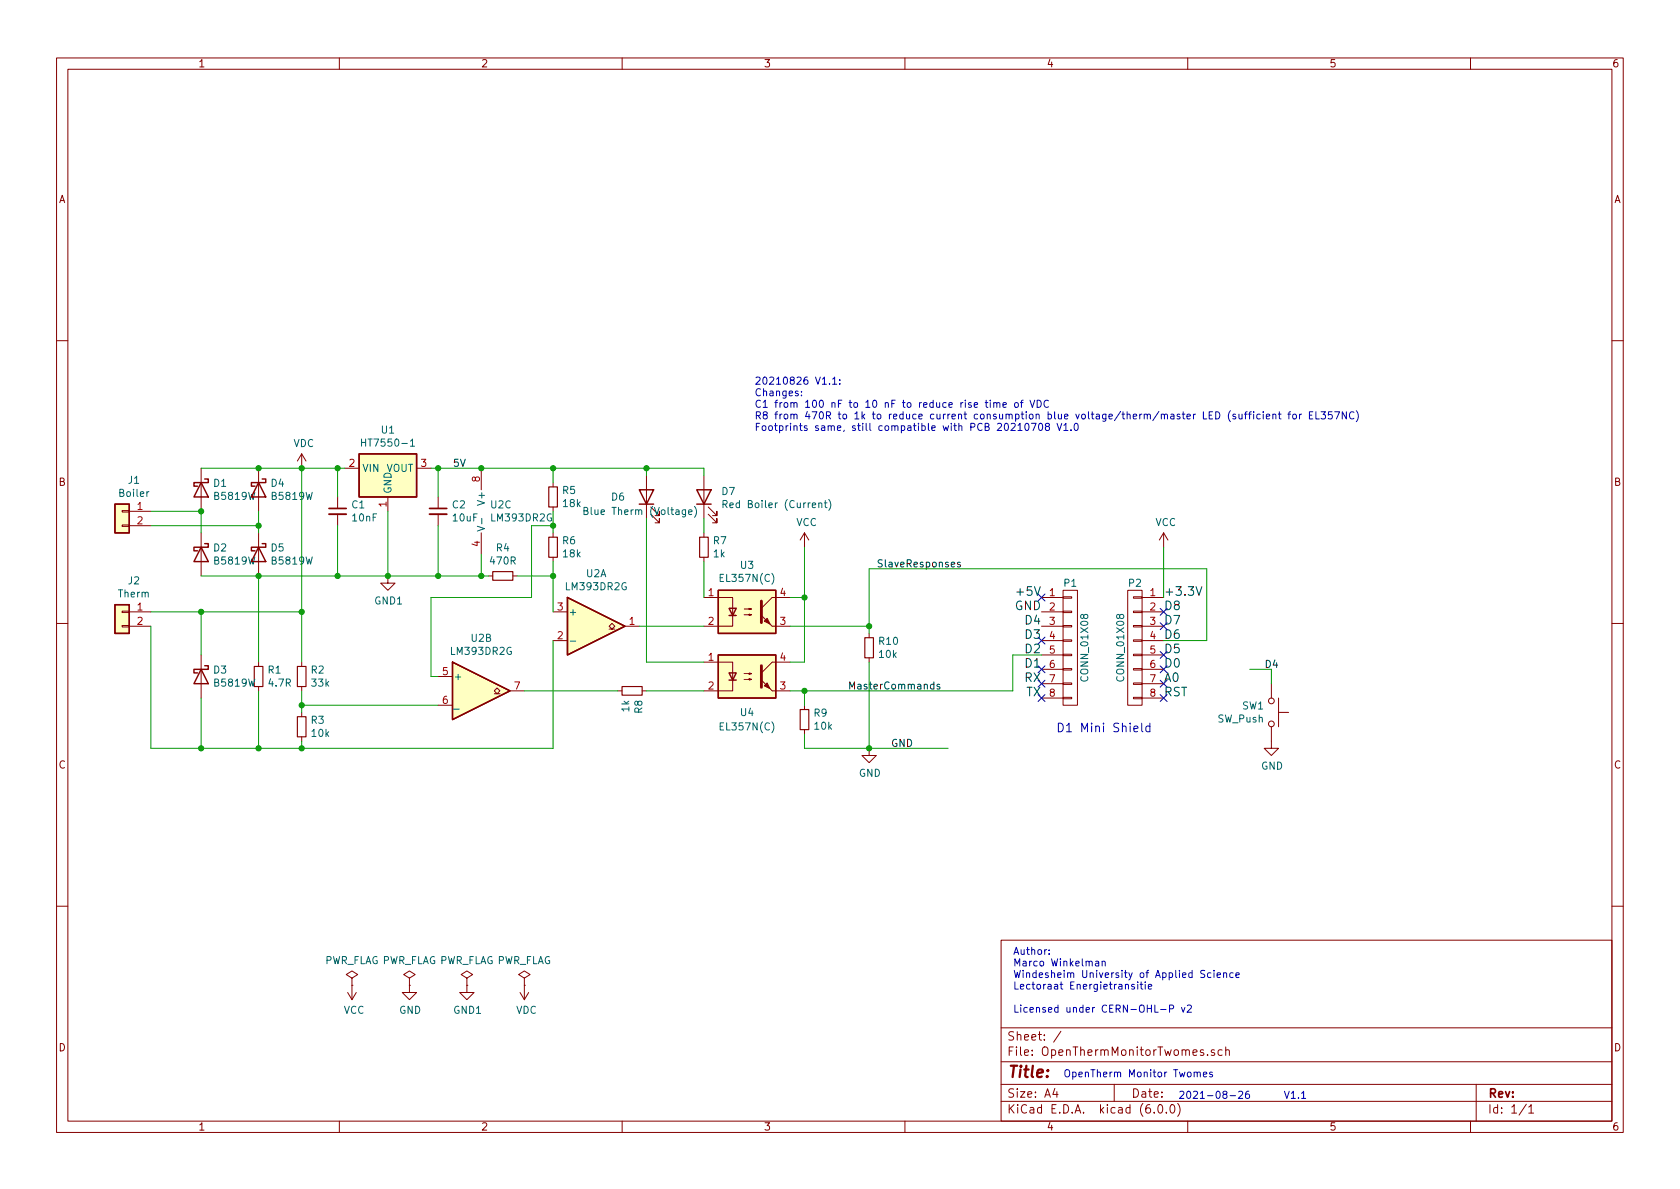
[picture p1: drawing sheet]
EESchema Schematic File Version 4
EELAYER 30 0
EELAYER END
$Descr A4 11693 8268
encoding utf-8
Sheet 1 1
Title ""
Date ""
Rev ""
Comp ""
Comment1 ""
Comment2 ""
Comment3 ""
Comment4 ""
$EndDescr
$Comp
L OpenThermMonitorTwomes-rescue:CONN_01X08 P1
U 1 1
P 7450 4500
F 0 "P1" H 7450 4950 50  0000 C CNN
F 1 "CONN_01X08" V 7550 4500 50  0000 C CNN
F 2 "D1_mini:D1_mini_Pin_Header" H 7450 4500 50  0001 C CNN
F 3 "" H 7450 4500 50  0000 C CNN
	1    7450 4500
	1    0    0    -1  
$EndComp
$Comp
L OpenThermMonitorTwomes-rescue:CONN_01X08 P2
U 1 1
P 7900 4500
F 0 "P2" H 7900 4950 50  0000 C CNN
F 1 "CONN_01X08" V 8000 4500 50  0000 C CNN
F 2 "D1_mini:D1_mini_Pin_Header" H 7900 4500 50  0001 C CNN
F 3 "" H 7900 4500 50  0000 C CNN
	1    7900 4500
	-1   0    0    -1  
$EndComp
Text Label 7250 4150 2    60   ~ 0
+5V
Text Label 7250 4250 2    60   ~ 0
GND
Text Label 7250 4350 2    60   ~ 0
D4
Text Label 7250 4450 2    60   ~ 0
D3
Text Label 7250 4550 2    60   ~ 0
D2
Text Label 7250 4650 2    60   ~ 0
D1
Text Label 7250 4750 2    60   ~ 0
RX
Text Label 7250 4850 2    60   ~ 0
TX
Text Label 8100 4150 0    60   ~ 0
+3.3V
Text Label 8100 4250 0    60   ~ 0
D8
Text Label 8100 4350 0    60   ~ 0
D7
Text Label 8100 4450 0    60   ~ 0
D6
Text Label 8100 4550 0    60   ~ 0
D5
Text Label 8100 4650 0    60   ~ 0
D0
Text Label 8100 4750 0    60   ~ 0
A0
Text Label 8100 4850 0    60   ~ 0
RST
Text Notes 7350 5100 0    60   ~ 0
D1 Mini Shield
$Comp
L Comparator:LM393 U2
U 1 1
P 4150 4350
F 0 "U2" H 4150 4717 50  0000 C CNN
F 1 "LM393DR2G" H 4150 4626 50  0000 C CNN
F 2 "Package_SO:SOIC-8_3.9x4.9mm_P1.27mm" H 4150 4350 50  0001 C CNN
F 3 "http://www.ti.com/lit/ds/symlink/lm393.pdf" H 4150 4350 50  0001 C CNN
F 4 "C7955" H 4150 4350 50  0001 C CNN "LCSC"
	1    4150 4350
	1    0    0    -1  
$EndComp
$Comp
L Comparator:LM393 U2
U 3 1
P 3450 3550
F 0 "U2" H 3408 3596 50  0000 L CNN
F 1 "LM393DR2G" H 3408 3505 50  0000 L CNN
F 2 "Package_SO:SOIC-8_3.9x4.9mm_P1.27mm" H 3450 3550 50  0001 C CNN
F 3 "http://www.ti.com/lit/ds/symlink/lm393.pdf" H 3450 3550 50  0001 C CNN
F 4 "C7955" H 3450 3550 50  0001 C CNN "LCSC"
	3    3450 3550
	1    0    0    -1  
$EndComp
$Comp
L Diode:1N5819 D1
U 1 1
P 1400 3400
F 0 "D1" V 1354 3480 50  0000 L CNN
F 1 "B5819W" V 1445 3480 50  0000 L CNN
F 2 "Diode_SMD:D_SOD-123" H 1400 3225 50  0001 C CNN
F 3 "https://datasheet.lcsc.com/lcsc/1809140216_Changjiang-Electronics-Tech-CJ-B5819W_C8598.pdf" H 1400 3400 50  0001 C CNN
F 4 "C8598" V 1400 3400 50  0001 C CNN "LCSC"
	1    1400 3400
	0    1    1    0   
$EndComp
Wire Wire Line
	1800 3550 1800 3650
Wire Wire Line
	1050 3550 1400 3550
Wire Wire Line
	2100 3250 2100 4250
$Comp
L jlcpcb-basic-resistor-0603:4.7R R1
U 1 1
P 1800 4700
F 0 "R1" H 1859 4746 50  0000 L CNN
F 1 "4.7R" H 1859 4655 50  0000 L CNN
F 2 "Resistor_SMD:R_0603_1608Metric" V 1730 4700 50  0001 C CNN
F 3 "https://datasheet.lcsc.com/szlcsc/Uniroyal-Elec-0603WAF470KT5E_C23164.pdf" V 1800 4700 50  0001 C CNN
F 4 "C23164" V 1800 4700 50  0001 C CNN "LCSC"
	1    1800 4700
	1    0    0    -1  
$EndComp
Wire Wire Line
	1050 4250 1400 4250
Connection ~ 1400 4250
Wire Wire Line
	1400 4250 2100 4250
$Comp
L jlcpcb-basic-mlcc-0603:10uF C2
U 1 1
P 3050 3550
F 0 "C2" H 3142 3596 50  0000 L CNN
F 1 "10uF" H 3142 3505 50  0000 L CNN
F 2 "Capacitor_SMD:C_0603_1608Metric" H 3088 3400 50  0001 C CNN
F 3 "https://datasheet.lcsc.com/szlcsc/Samsung-Electro-Mechanics-CL10A106KP8NNNC_C19702.pdf" V 3050 3550 50  0001 C CNN
F 4 "C19702" V 3050 3550 50  0001 C CNN "LCSC"
	1    3050 3550
	1    0    0    -1  
$EndComp
Wire Wire Line
	3050 3250 3050 3450
Wire Wire Line
	2350 3250 2350 3450
$Comp
L jlcpcb-basic-resistor-0603:18k R5
U 1 1
P 3850 3450
F 0 "R5" H 3909 3496 50  0000 L CNN
F 1 "18k" H 3909 3405 50  0000 L CNN
F 2 "Resistor_SMD:R_0603_1608Metric" V 3780 3450 50  0001 C CNN
F 3 "https://datasheet.lcsc.com/szlcsc/Uniroyal-Elec-0603WAF1802T5E_C25810.pdf" V 3850 3450 50  0001 C CNN
F 4 "C25810" V 3850 3450 50  0001 C CNN "LCSC"
	1    3850 3450
	1    0    0    -1  
$EndComp
$Comp
L jlcpcb-basic-resistor-0603:18k R6
U 1 1
P 3850 3800
F 0 "R6" H 3909 3846 50  0000 L CNN
F 1 "18k" H 3909 3755 50  0000 L CNN
F 2 "Resistor_SMD:R_0603_1608Metric" V 3780 3800 50  0001 C CNN
F 3 "https://datasheet.lcsc.com/szlcsc/Uniroyal-Elec-0603WAF1802T5E_C25810.pdf" V 3850 3800 50  0001 C CNN
F 4 "C25810" V 3850 3800 50  0001 C CNN "LCSC"
	1    3850 3800
	1    0    0    -1  
$EndComp
Wire Wire Line
	3850 3900 3850 4000
Connection ~ 2100 3250
Wire Wire Line
	2100 3250 2350 3250
Wire Wire Line
	3850 3250 3850 3350
Connection ~ 3350 3250
Wire Wire Line
	2350 3650 2350 4000
Wire Wire Line
	3050 3650 3050 4000
Wire Wire Line
	3350 3850 3350 4000
Wire Wire Line
	3350 4000 3400 4000
Connection ~ 3350 4000
Wire Wire Line
	3850 4000 3850 4250
Connection ~ 3850 4000
$Comp
L jlcpcb-basic-led:D_LED_0805_Red D7
U 1 1
P 4900 3450
F 0 "D7" V 4939 3332 50  0000 R CNN
F 1 "Red Boiler (Current)" V 4848 3332 50  0000 R CNN
F 2 "LED_SMD:LED_0805_2012Metric" H 4900 3450 50  0001 C CNN
F 3 "https://datasheet.lcsc.com/szlcsc/Foshan-NationStar-Optoelectronics-FC-2012HRK-620D_C84256.pdf" V 4900 3450 50  0001 C CNN
F 4 "C84256" V 4900 3450 50  0001 C CNN "LCSC"
	1    4900 3450
	0    -1   -1   0   
$EndComp
Wire Wire Line
	4900 3250 4900 3300
Wire Wire Line
	3850 3550 3850 3650
Wire Wire Line
	1050 5200 1400 5200
Wire Wire Line
	1400 4250 1400 4550
Wire Wire Line
	1400 4850 1400 5200
Connection ~ 1400 5200
Wire Wire Line
	1400 5200 1800 5200
Wire Wire Line
	1800 4800 1800 5200
Connection ~ 1800 5200
Wire Wire Line
	1800 5200 2100 5200
Wire Wire Line
	1050 4350 1050 5200
Wire Wire Line
	2700 3550 2700 4000
Wire Wire Line
	2350 4000 2700 4000
Wire Wire Line
	2350 3250 2400 3250
Connection ~ 2350 3250
Wire Wire Line
	3000 3250 3050 3250
Connection ~ 3050 3250
Wire Wire Line
	3050 3250 3350 3250
Wire Wire Line
	3050 4000 3350 4000
Connection ~ 3850 3250
Wire Wire Line
	3600 4000 3850 4000
Wire Wire Line
	3850 3650 3700 3650
Connection ~ 3850 3650
Wire Wire Line
	3850 3650 3850 3700
$Comp
L jlcpcb-basic-resistor-0603:33k R2
U 1 1
P 2100 4700
F 0 "R2" H 2159 4746 50  0000 L CNN
F 1 "33k" H 2159 4655 50  0000 L CNN
F 2 "Resistor_SMD:R_0603_1608Metric" V 2030 4700 50  0001 C CNN
F 3 "https://datasheet.lcsc.com/szlcsc/Uniroyal-Elec-0603WAF3302T5E_C4216.pdf" V 2100 4700 50  0001 C CNN
F 4 "C4216" V 2100 4700 50  0001 C CNN "LCSC"
	1    2100 4700
	1    0    0    -1  
$EndComp
Wire Wire Line
	2100 4250 2100 4600
Connection ~ 2100 4250
$Comp
L jlcpcb-basic-resistor-0603:10k R3
U 1 1
P 2100 5050
F 0 "R3" H 2159 5096 50  0000 L CNN
F 1 "10k" H 2159 5005 50  0000 L CNN
F 2 "Resistor_SMD:R_0603_1608Metric" V 2030 5050 50  0001 C CNN
F 3 "https://datasheet.lcsc.com/szlcsc/Uniroyal-Elec-0603WAF1002T5E_C25804.pdf" V 2100 5050 50  0001 C CNN
F 4 "C25804" V 2100 5050 50  0001 C CNN "LCSC"
	1    2100 5050
	1    0    0    -1  
$EndComp
Wire Wire Line
	2100 5150 2100 5200
Wire Wire Line
	2100 4800 2100 4900
Connection ~ 2100 4900
Wire Wire Line
	2100 4900 2100 4950
Wire Wire Line
	2100 5200 3850 5200
Connection ~ 2100 5200
Wire Wire Line
	3850 4450 3850 5200
Wire Wire Line
	3850 3250 4500 3250
Wire Wire Line
	4500 3250 4500 3300
$Comp
L jlcpcb-basic-resistor-0603:10k R9
U 1 1
P 5600 5000
F 0 "R9" H 5659 5046 50  0000 L CNN
F 1 "10k" H 5659 4955 50  0000 L CNN
F 2 "Resistor_SMD:R_0603_1608Metric" V 5530 5000 50  0001 C CNN
F 3 "https://datasheet.lcsc.com/szlcsc/Uniroyal-Elec-0603WAF1002T5E_C25804.pdf" V 5600 5000 50  0001 C CNN
F 4 "C25804" V 5600 5000 50  0001 C CNN "LCSC"
	1    5600 5000
	1    0    0    -1  
$EndComp
$Comp
L jlcpcb-basic-resistor-0603:10k R10
U 1 1
P 6050 4500
F 0 "R10" H 6109 4546 50  0000 L CNN
F 1 "10k" H 6109 4455 50  0000 L CNN
F 2 "Resistor_SMD:R_0603_1608Metric" V 5980 4500 50  0001 C CNN
F 3 "https://datasheet.lcsc.com/szlcsc/Uniroyal-Elec-0603WAF1002T5E_C25804.pdf" V 6050 4500 50  0001 C CNN
F 4 "C25804" V 6050 4500 50  0001 C CNN "LCSC"
	1    6050 4500
	1    0    0    -1  
$EndComp
Wire Wire Line
	6050 4600 6050 5200
Wire Wire Line
	5500 4600 5600 4600
Wire Wire Line
	5600 4600 5600 4150
Wire Wire Line
	5600 4150 5500 4150
Wire Wire Line
	3350 3250 3850 3250
Wire Wire Line
	6050 5200 6600 5200
Wire Wire Line
	8100 4450 8400 4450
Wire Wire Line
	8400 4450 8400 3950
Wire Wire Line
	8100 3800 8100 4150
Connection ~ 5600 4150
Wire Wire Line
	5600 3800 5600 4150
Wire Wire Line
	6050 3950 8400 3950
Wire Wire Line
	7250 4550 7050 4550
Wire Wire Line
	7050 4550 7050 4800
Wire Wire Line
	2100 4900 3050 4900
Wire Wire Line
	3000 4150 3000 4700
Wire Wire Line
	3000 4700 3050 4700
Wire Wire Line
	3000 4150 3700 4150
Text Notes 7400 7500 0    50   ~ 0
OpenTherm Monitor Twomes
Wire Wire Line
	1800 4000 1800 4600
Wire Wire Line
	1400 4000 1800 4000
Connection ~ 1800 4000
Wire Wire Line
	2700 4000 3050 4000
Connection ~ 2700 4000
Connection ~ 3050 4000
Text Notes 7050 7050 0    50   ~ 0
Author:\nMarco Winkelman\nWindesheim University of Applied Science\nLectoraat Energietransitie\n\nLicensed under CERN-OHL-P v2
Text Label 5900 4800 0    50   ~ 0
MasterCommands
Text Label 6100 3950 0    50   ~ 0
SlaveResponses
Text Label 6200 5200 0    50   ~ 0
GND
Wire Wire Line
	6050 3950 6050 4350
Wire Wire Line
	5500 4350 6050 4350
Connection ~ 6050 4350
Wire Wire Line
	6050 4350 6050 4400
Wire Wire Line
	4500 3250 4900 3250
Connection ~ 4500 3250
Wire Wire Line
	5600 5100 5600 5200
Wire Wire Line
	5600 5200 6050 5200
Connection ~ 6050 5200
Wire Wire Line
	5500 4800 5600 4800
Wire Wire Line
	5600 4800 5600 4900
Connection ~ 5600 4800
Wire Wire Line
	5600 4800 7050 4800
$Comp
L jlcpcb-basic-led:D_LED_0805_Blue D6
U 1 1
P 4500 3450
F 0 "D6" V 4500 3700 50  0000 R CNN
F 1 "Blue Therm (Voltage)" V 4400 3900 50  0000 R CNN
F 2 "LED_SMD:LED_0805_2012Metric" H 4500 3450 50  0001 C CNN
F 3 "https://datasheet.lcsc.com/szlcsc/Hubei-KENTO-Elec-Blue-light_C2293.pdf" V 4500 3450 50  0001 C CNN
F 4 "C2293" V 4500 3450 50  0001 C CNN "LCSC"
	1    4500 3450
	0    -1   -1   0   
$EndComp
$Comp
L Comparator:LM393 U2
U 2 1
P 3350 4800
F 0 "U2" H 3350 5167 50  0000 C CNN
F 1 "LM393DR2G" H 3350 5076 50  0000 C CNN
F 2 "Package_SO:SOIC-8_3.9x4.9mm_P1.27mm" H 3350 4800 50  0001 C CNN
F 3 "http://www.ti.com/lit/ds/symlink/lm393.pdf" H 3350 4800 50  0001 C CNN
F 4 "C7955" H 3350 4800 50  0001 C CNN "LCSC"
	2    3350 4800
	1    0    0    -1  
$EndComp
$Comp
L jlcpcb-basic-mlcc-0603:10nF C1
U 1 1
P 2350 3550
F 0 "C1" H 2442 3596 50  0000 L CNN
F 1 "10nF" H 2442 3505 50  0000 L CNN
F 2 "Capacitor_SMD:C_0603_1608Metric" H 2388 3400 50  0001 C CNN
F 3 "https://datasheet.lcsc.com/szlcsc/YAGEO-CC0603KRX7R9BB104_C14663.pdf" V 2350 3550 50  0001 C CNN
F 4 "C57112" V 2350 3550 50  0001 C CNN "C57112"
	1    2350 3550
	1    0    0    -1  
$EndComp
$Comp
L power:VCC #PWR0101
U 1 1
P 5600 3800
F 0 "#PWR0101" H 5600 3650 50  0001 C CNN
F 1 "VCC" H 5615 3973 50  0000 C CNN
F 2 "" H 5600 3800 50  0001 C CNN
F 3 "" H 5600 3800 50  0001 C CNN
	1    5600 3800
	1    0    0    -1  
$EndComp
$Comp
L power:VCC #PWR0102
U 1 1
P 8100 3800
F 0 "#PWR0102" H 8100 3650 50  0001 C CNN
F 1 "VCC" H 8115 3973 50  0000 C CNN
F 2 "" H 8100 3800 50  0001 C CNN
F 3 "" H 8100 3800 50  0001 C CNN
	1    8100 3800
	1    0    0    -1  
$EndComp
$Comp
L power:GND #PWR0103
U 1 1
P 6050 5200
F 0 "#PWR0103" H 6050 4950 50  0001 C CNN
F 1 "GND" H 6055 5027 50  0000 C CNN
F 2 "" H 6050 5200 50  0001 C CNN
F 3 "" H 6050 5200 50  0001 C CNN
	1    6050 5200
	1    0    0    -1  
$EndComp
$Comp
L power:GND1 #PWR0104
U 1 1
P 2700 4000
F 0 "#PWR0104" H 2700 3750 50  0001 C CNN
F 1 "GND1" H 2705 3827 50  0000 C CNN
F 2 "" H 2700 4000 50  0001 C CNN
F 3 "" H 2700 4000 50  0001 C CNN
	1    2700 4000
	1    0    0    -1  
$EndComp
Wire Wire Line
	1050 3650 1800 3650
Connection ~ 1800 3650
Wire Wire Line
	1800 3650 1800 3700
Wire Wire Line
	1400 3550 1400 3700
Connection ~ 1400 3550
Wire Wire Line
	3700 3650 3700 4150
Wire Wire Line
	1800 4000 2350 4000
Connection ~ 2350 4000
$Comp
L Regulator_Linear:HT75xx-1-SOT89 U1
U 1 1
P 2700 3350
F 0 "U1" H 2700 3717 50  0000 C CNN
F 1 "HT7550-1" H 2700 3626 50  0000 C CNN
F 2 "Package_TO_SOT_SMD:SOT-89-3" H 2700 3675 50  0001 C CIN
F 3 "https://www.holtek.com/documents/10179/116711/HT75xx-1v250.pdf" H 2700 3450 50  0001 C CNN
F 4 "C16106" H 2700 3350 50  0001 C CNN "LCSC"
	1    2700 3350
	1    0    0    -1  
$EndComp
NoConn ~ 8100 4850
NoConn ~ 8100 4750
NoConn ~ 8100 4650
NoConn ~ 8100 4550
NoConn ~ 8100 4350
NoConn ~ 8100 4250
NoConn ~ 7250 4850
NoConn ~ 7250 4750
NoConn ~ 7250 4650
NoConn ~ 7250 4450
NoConn ~ 7250 4150
$Comp
L power:PWR_FLAG #FLG0101
U 1 1
P 2450 6850
F 0 "#FLG0101" H 2450 6925 50  0001 C CNN
F 1 "PWR_FLAG" H 2450 7023 50  0000 C CNN
F 2 "" H 2450 6850 50  0001 C CNN
F 3 "~" H 2450 6850 50  0001 C CNN
	1    2450 6850
	1    0    0    -1  
$EndComp
$Comp
L power:VCC #PWR0105
U 1 1
P 2450 6850
F 0 "#PWR0105" H 2450 6700 50  0001 C CNN
F 1 "VCC" H 2465 7023 50  0000 C CNN
F 2 "" H 2450 6850 50  0001 C CNN
F 3 "" H 2450 6850 50  0001 C CNN
	1    2450 6850
	1    0    0    1   
$EndComp
$Comp
L power:PWR_FLAG #FLG0102
U 1 1
P 2850 6850
F 0 "#FLG0102" H 2850 6925 50  0001 C CNN
F 1 "PWR_FLAG" H 2850 7023 50  0000 C CNN
F 2 "" H 2850 6850 50  0001 C CNN
F 3 "~" H 2850 6850 50  0001 C CNN
	1    2850 6850
	1    0    0    -1  
$EndComp
$Comp
L power:GND #PWR0106
U 1 1
P 2850 6850
F 0 "#PWR0106" H 2850 6600 50  0001 C CNN
F 1 "GND" H 2855 6677 50  0000 C CNN
F 2 "" H 2850 6850 50  0001 C CNN
F 3 "" H 2850 6850 50  0001 C CNN
	1    2850 6850
	1    0    0    -1  
$EndComp
$Comp
L power:PWR_FLAG #FLG0103
U 1 1
P 3250 6850
F 0 "#FLG0103" H 3250 6925 50  0001 C CNN
F 1 "PWR_FLAG" H 3250 7023 50  0000 C CNN
F 2 "" H 3250 6850 50  0001 C CNN
F 3 "~" H 3250 6850 50  0001 C CNN
	1    3250 6850
	1    0    0    -1  
$EndComp
$Comp
L power:GND1 #PWR0107
U 1 1
P 3250 6850
F 0 "#PWR0107" H 3250 6600 50  0001 C CNN
F 1 "GND1" H 3255 6677 50  0000 C CNN
F 2 "" H 3250 6850 50  0001 C CNN
F 3 "" H 3250 6850 50  0001 C CNN
	1    3250 6850
	1    0    0    -1  
$EndComp
$Comp
L power:VDC #PWR0108
U 1 1
P 2100 3250
F 0 "#PWR0108" H 2100 3150 50  0001 C CNN
F 1 "VDC" H 2115 3423 50  0000 C CNN
F 2 "" H 2100 3250 50  0001 C CNN
F 3 "" H 2100 3250 50  0001 C CNN
	1    2100 3250
	1    0    0    -1  
$EndComp
$Comp
L power:PWR_FLAG #FLG0104
U 1 1
P 3650 6850
F 0 "#FLG0104" H 3650 6925 50  0001 C CNN
F 1 "PWR_FLAG" H 3650 7023 50  0000 C CNN
F 2 "" H 3650 6850 50  0001 C CNN
F 3 "~" H 3650 6850 50  0001 C CNN
	1    3650 6850
	1    0    0    -1  
$EndComp
$Comp
L power:VDC #PWR0109
U 1 1
P 3650 6850
F 0 "#PWR0109" H 3650 6750 50  0001 C CNN
F 1 "VDC" H 3665 7023 50  0000 C CNN
F 2 "" H 3650 6850 50  0001 C CNN
F 3 "" H 3650 6850 50  0001 C CNN
	1    3650 6850
	1    0    0    1   
$EndComp
$Comp
L jlcpcb-basic-resistor-0603:1k R7
U 1 1
P 4900 3800
F 0 "R7" H 4841 3754 50  0000 R CNN
F 1 "1k" H 4841 3845 50  0000 R CNN
F 2 "Resistor_SMD:R_0603_1608Metric" V 4830 3800 50  0001 C CNN
F 3 "https://datasheet.lcsc.com/szlcsc/Uniroyal-Elec-0603WAF1001T5E_C21190.pdf" V 4900 3800 50  0001 C CNN
F 4 "C21190" V 4900 3800 50  0001 C CNN "LCSC"
	1    4900 3800
	-1   0    0    1   
$EndComp
$Comp
L jlcpcb-basic-resistor-0603:1k R8
U 1 1
P 4400 4800
F 0 "R8" H 4341 4754 50  0000 R CNN
F 1 "1k" H 4341 4845 50  0000 R CNN
F 2 "Resistor_SMD:R_0603_1608Metric" V 4330 4800 50  0001 C CNN
F 3 "https://datasheet.lcsc.com/szlcsc/Uniroyal-Elec-0603WAF4700T5E_C23179.pdf" V 4400 4800 50  0001 C CNN
F 4 "C21190" V 4400 4800 50  0001 C CNN "LCSC"
	1    4400 4800
	0    -1   -1   0   
$EndComp
$Comp
L jlcpcb-basic-resistor-0603:470R R4
U 1 1
P 3500 4000
F 0 "R4" V 3304 4000 50  0000 C CNN
F 1 "470R" V 3395 4000 50  0000 C CNN
F 2 "Resistor_SMD:R_0603_1608Metric" V 3430 4000 50  0001 C CNN
F 3 "https://datasheet.lcsc.com/szlcsc/Uniroyal-Elec-0603WAF4700T5E_C23179.pdf" V 3500 4000 50  0001 C CNN
F 4 "C23179" V 3500 4000 50  0001 C CNN "LCSC"
	1    3500 4000
	0    1    1    0   
$EndComp
$Comp
L Connector_Generic:Conn_01x02 J2
U 1 1
P 850 4250
F 0 "J2" H 768 4467 50  0000 C CNN
F 1 "Therm" H 768 4376 50  0000 C CNN
F 2 "TerminalBlock_Phoenix:TerminalBlock_Phoenix_MKDS-1,5-2_1x02_P5.00mm_Horizontal" H 850 4250 50  0001 C CNN
F 3 "~" H 850 4250 50  0001 C CNN
	1    850  4250
	-1   0    0    -1  
$EndComp
$Comp
L Connector_Generic:Conn_01x02 J1
U 1 1
P 850 3550
F 0 "J1" H 768 3767 50  0000 C CNN
F 1 "Boiler" H 768 3676 50  0000 C CNN
F 2 "TerminalBlock_Phoenix:TerminalBlock_Phoenix_MKDS-1,5-2_1x02_P5.00mm_Horizontal" H 850 3550 50  0001 C CNN
F 3 "~" H 850 3550 50  0001 C CNN
	1    850  3550
	-1   0    0    -1  
$EndComp
$Comp
L Isolator:LTV-357T U4
U 1 1
P 5200 4700
F 0 "U4" H 5200 4450 50  0000 C CNN
F 1 "EL357N(C)" H 5200 4350 50  0000 C CNN
F 2 "Package_SO:SO-4_4.4x3.6mm_P2.54mm" H 5000 4500 50  0001 L CIN
F 3 "https://www.buerklin.com/medias/sys_master/download/download/h91/ha0/8892020588574.pdf" H 5200 4700 50  0001 L CNN
F 4 "C29981" H 5200 4700 50  0001 C CNN "LCSC"
	1    5200 4700
	1    0    0    -1  
$EndComp
Wire Wire Line
	1400 3250 1800 3250
$Comp
L Diode:1N5819 D2
U 1 1
P 1400 3850
F 0 "D2" V 1354 3930 50  0000 L CNN
F 1 "B5819W" V 1445 3930 50  0000 L CNN
F 2 "Diode_SMD:D_SOD-123" H 1400 3675 50  0001 C CNN
F 3 "https://datasheet.lcsc.com/lcsc/1809140216_Changjiang-Electronics-Tech-CJ-B5819W_C8598.pdf" H 1400 3850 50  0001 C CNN
F 4 "C8598" V 1400 3850 50  0001 C CNN "LCSC"
	1    1400 3850
	0    1    1    0   
$EndComp
$Comp
L Diode:1N5819 D5
U 1 1
P 1800 3850
F 0 "D5" V 1754 3930 50  0000 L CNN
F 1 "B5819W" V 1845 3930 50  0000 L CNN
F 2 "Diode_SMD:D_SOD-123" H 1800 3675 50  0001 C CNN
F 3 "https://datasheet.lcsc.com/lcsc/1809140216_Changjiang-Electronics-Tech-CJ-B5819W_C8598.pdf" H 1800 3850 50  0001 C CNN
F 4 "C8598" V 1800 3850 50  0001 C CNN "LCSC"
	1    1800 3850
	0    1    1    0   
$EndComp
$Comp
L Diode:1N5819 D4
U 1 1
P 1800 3400
F 0 "D4" V 1754 3480 50  0000 L CNN
F 1 "B5819W" V 1845 3480 50  0000 L CNN
F 2 "Diode_SMD:D_SOD-123" H 1800 3225 50  0001 C CNN
F 3 "https://datasheet.lcsc.com/lcsc/1809140216_Changjiang-Electronics-Tech-CJ-B5819W_C8598.pdf" H 1800 3400 50  0001 C CNN
F 4 "C8598" V 1800 3400 50  0001 C CNN "LCSC"
	1    1800 3400
	0    1    1    0   
$EndComp
Connection ~ 1800 3250
Wire Wire Line
	1800 3250 2100 3250
$Comp
L Diode:1N5819 D3
U 1 1
P 1400 4700
F 0 "D3" V 1354 4780 50  0000 L CNN
F 1 "B5819W" V 1445 4780 50  0000 L CNN
F 2 "Diode_SMD:D_SOD-123" H 1400 4525 50  0001 C CNN
F 3 "https://datasheet.lcsc.com/lcsc/1809140216_Changjiang-Electronics-Tech-CJ-B5819W_C8598.pdf" H 1400 4700 50  0001 C CNN
F 4 "C8598" V 1400 4700 50  0001 C CNN "LCSC"
	1    1400 4700
	0    1    1    0   
$EndComp
Wire Wire Line
	4900 3600 4900 3700
Wire Wire Line
	4900 3900 4900 4150
Wire Wire Line
	4500 4600 4900 4600
Wire Wire Line
	4450 4350 4900 4350
$Comp
L Isolator:LTV-357T U3
U 1 1
P 5200 4250
F 0 "U3" H 5200 4575 50  0000 C CNN
F 1 "EL357N(C)" H 5200 4484 50  0000 C CNN
F 2 "Package_SO:SO-4_4.4x3.6mm_P2.54mm" H 5000 4050 50  0001 L CIN
F 3 "https://www.buerklin.com/medias/sys_master/download/download/h91/ha0/8892020588574.pdf" H 5200 4250 50  0001 L CNN
F 4 "C29981" H 5200 4250 50  0001 C CNN "LCSC"
	1    5200 4250
	1    0    0    -1  
$EndComp
Text Label 3150 3250 0    50   ~ 0
5V
Wire Wire Line
	8850 4650 8700 4650
Wire Wire Line
	8850 4750 8850 4650
$Comp
L power:GND #PWR0110
U 1 1
P 8850 5150
F 0 "#PWR0110" H 8850 4900 50  0001 C CNN
F 1 "GND" H 8855 4977 50  0000 C CNN
F 2 "" H 8850 5150 50  0001 C CNN
F 3 "" H 8850 5150 50  0001 C CNN
	1    8850 5150
	1    0    0    -1  
$EndComp
$Comp
L Switch:SW_Push SW1
U 1 1
P 8850 4950
F 0 "SW1" V 8896 4902 50  0000 R CNN
F 1 "SW_Push" V 8805 4902 50  0000 R CNN
F 2 "Button_Switch_SMD:SW_SPST_EVQP7C" H 8850 5150 50  0001 C CNN
F 3 "https://datasheet.lcsc.com/szlcsc/1809192028_ALPSALPINE-SKSCLBE010_C115361.pdf" H 8850 5150 50  0001 C CNN
F 4 "C115361" V 8850 4950 50  0001 C CNN "LCSC"
	1    8850 4950
	0    1    -1   0   
$EndComp
Text Label 8800 4650 0    50   ~ 0
D4
Wire Wire Line
	3650 4800 4300 4800
Wire Wire Line
	4500 4800 4900 4800
Wire Wire Line
	4500 3600 4500 4600
Text Notes 5250 3000 0    50   ~ 0
20210826 V1.1:\nChanges:  \nC1 from 100 nF to 10 nF to reduce rise time of VDC\nR8 from 470R to 1k to reduce current consumption blue voltage/therm/master LED (sufficient for EL357NC)\nFootprints same, still compatible with PCB 20210708 V1.0
Text Notes 8200 7650 0    50   ~ 0
2021-08-26      V1.1
$EndSCHEMATC
